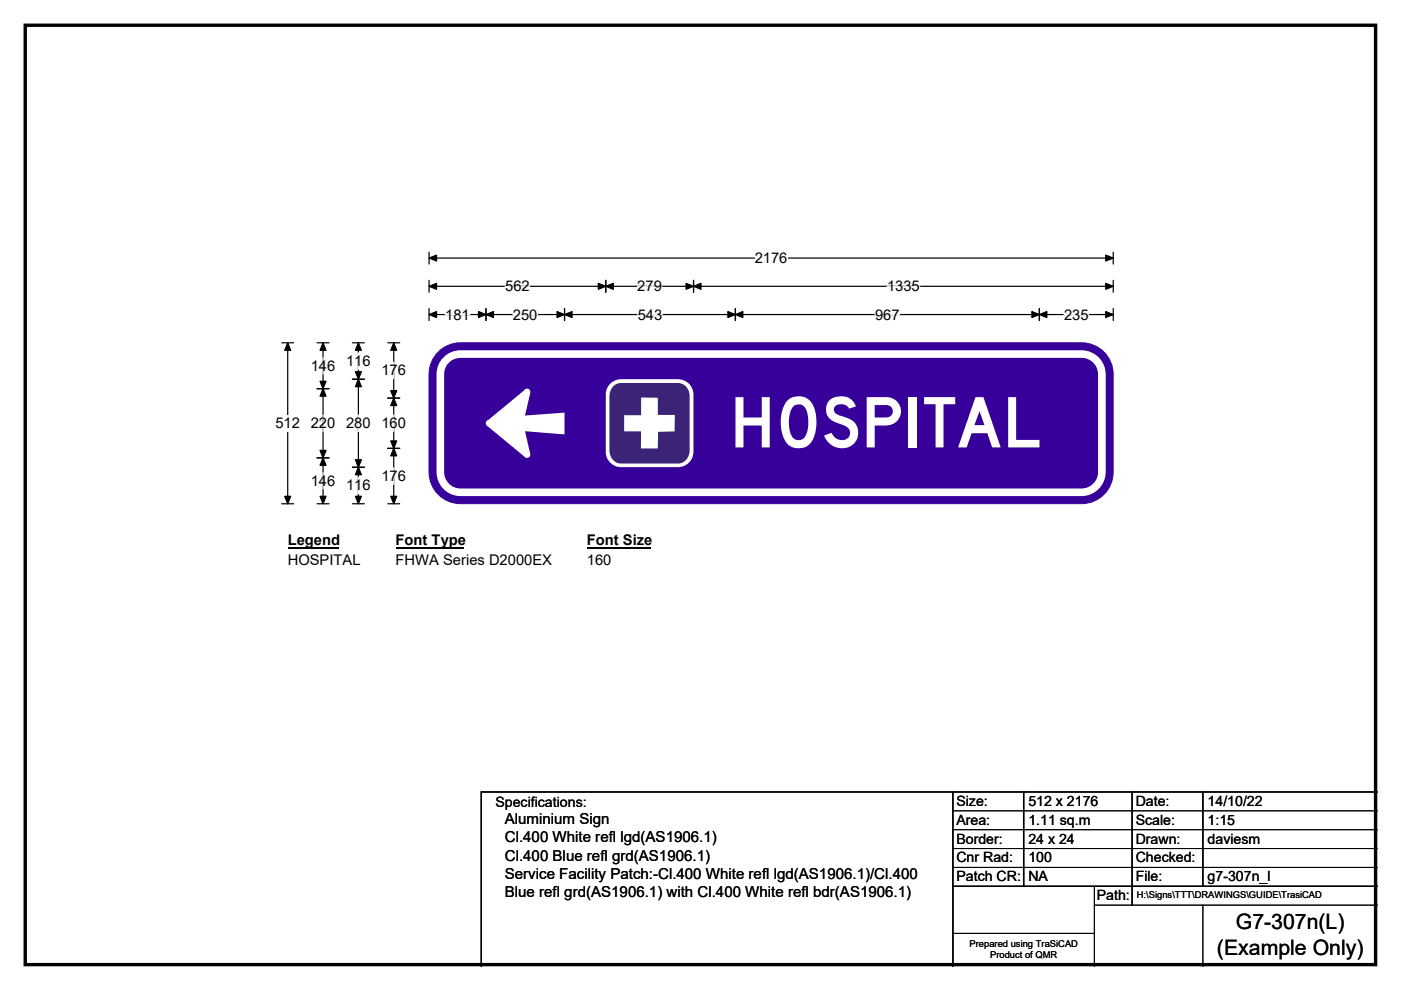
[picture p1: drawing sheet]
<svg xmlns="http://www.w3.org/2000/svg" width="297mm" height="210mm" viewBox="0 0 297 210" stroke-linecap="round" stroke-linejoin="round" font-family="sans-serif">
<path d="M5.4 5.4h286.3v199.2h-286.3z" fill="none" stroke="#000" stroke-width=".72"/>
<path d="M91 54.7h145M91 53.5v2.5M236 53.5v2.5" fill="none" stroke="#000" stroke-width=".25"/>
<path d="M91 54.7l1.6-.6v1.3zM234.4 54.1l1.6 .6-1.6 .7z" fill="#000" stroke="#000" stroke-width=".25"/>
<path d="M160 53h7v3.5h-7z" fill="#fff"/>
<g fill="none" stroke="#000" stroke-width=".25">
<path d="M91 59.5v2.5M128.4 59.5v2.5M147 59.5v2.5M236 59.5v2.5M59.7 72.7h2.6M61 72.7v34.1M91 60.7h145M91 65.4v2.6M91 66.7h145M103 65.4v2.6M119.7 65.4v2.6M155.9 65.4v2.6"/>
<path d="M220.4 65.4v2.6M236 65.4v2.6M59.7 106.8h2.6"/>
</g>
<g fill="#000" stroke="#000" stroke-width=".25">
<path d="M61 72.7l.6 1.6h-1.2zM91 60.7l1.6-.6v1.3zM91 66.7l1.6-.6v1.3zM103 66.7l1.6-.6v1.3zM101.4 66.1l1.6 .6-1.6 .7zM118.1 66.1l1.6 .6-1.6 .7zM119.7 66.7l1.6-.6v1.3zM128.4 60.7l1.6-.6v1.3zM126.8 60.1l1.6 .6-1.6 .7zM145.5 60.1l1.5 .6-1.5 .7zM147 60.7l1.6-.6v1.3zM154.3 66.1l1.6 .6-1.6 .7z"/>
<path d="M155.9 66.7l1.6-.6v1.3zM218.8 66.1l1.6 .6-1.6 .7zM220.4 66.7l1.6-.6v1.3zM234.4 60.1l1.6 .6-1.6 .7zM234.4 66.1l1.6 .6-1.6 .7zM60.4 105.3h1.2l-.6 1.5z"/>
</g>
<path d="M94.4 66.7h5.2M107.1 60.7h5.2M108.8 66.7h5.2M135.1 60.7h5.2M135.2 66.7h5.2M185.5 66.7h5.3M188.1 60.7h6.9M225.6 66.7h5.2" fill="none" stroke="#fff" stroke-width=".25"/>
<path d="M58.4 88.1h5.2v3.4h-5.2z" fill="#fff"/>
<g fill="none" stroke="#000" stroke-width=".25">
<path d="M67.2 72.7h2.6M68.5 72.7v34.1M74.7 72.7h2.6M76 72.7v34.1M82.2 72.7h2.5M83.5 72.7v34.1M67.2 82.4h2.6M67.2 97.1h2.6M74.7 80.4h2.6M74.7 99.1h2.6M82.2 84.4h2.5M82.2 95.1h2.5"/>
<path d="M67.2 106.8h2.6M74.7 106.8h2.6M82.2 106.8h2.5"/>
</g>
<g fill="#000" stroke="#000" stroke-width=".25">
<path d="M68.5 72.7l.6 1.6h-1.2zM76 72.7l.6 1.6h-1.2zM83.5 72.7l.6 1.6h-1.3zM68.5 82.4l.6 1.6h-1.2zM67.9 95.5h1.2l-.6 1.6zM67.9 80.9h1.2l-.6 1.5zM68.5 97.1l.6 1.6h-1.2zM76 80.4l.6 1.6h-1.2zM75.4 97.5h1.2l-.6 1.6zM75.4 78.8h1.2l-.6 1.6zM76 99.1l.6 1.6h-1.2zM83.5 84.4l.6 1.6h-1.3z"/>
<path d="M82.8 93.5h1.3l-.6 1.6zM82.8 82.8h1.3l-.6 1.6zM83.5 95.1l.6 1.6h-1.3zM67.9 105.3h1.2l-.6 1.5zM75.4 105.3h1.2l-.6 1.5zM82.8 105.3h1.3l-.6 1.5z"/>
</g>
<path d="M68.5 75.8v3.5M76 74.8v3.5M83.5 76.8v3.5M68.5 88v3.5M76 88v3.5M83.5 88v3.5M83.5 99.2v3.5M68.5 100.2v3.5M76 101.2v3.5" fill="none" stroke="#fff" stroke-width=".25"/>
<path d="M61 112.8h10.8v3.5h-10.8z" fill="#fff"/>
<path d="M61 116.1h10.8" fill="none" stroke="#000" stroke-width=".32"/>
<path d="M83.9 112.8h14.4v3.5h-14.4z" fill="#fff"/>
<path d="M83.9 116.1h14.4" fill="none" stroke="#000" stroke-width=".32"/>
<path d="M124.4 112.8h13.5v3.5h-13.5z" fill="#fff"/>
<path d="M124.4 116.1h13.5" fill="none" stroke="#000" stroke-width=".32"/>
<g fill="#fff">
<path d="M61 117h15.4v3.5h-15.4z"/>
<path d="M83.9 117h33v3.5h-33z"/>
<path d="M124.4 117h5.2v3.5h-5.2z"/>
</g>
<path d="M93.3 74.3a6.6 6.6 0 0 1 4.3-1.6h131.7a6.7 6.7 0 0 1 6.7 6.7v20.8a6.7 6.7 0 0 1-6.7 6.6h-131.7a6.7 6.7 0 0 1-6.6-6.6v-20.8a6.6 6.6 0 0 1 2.3-5.1z" fill-rule="evenodd" fill="#37009b" stroke="#37009b" stroke-width=".21"/>
<path d="M94.9 76.1a4.2 4.2 0 0 1 2.7-1h131.7a4.3 4.3 0 0 1 4.3 4.3v20.7a4.3 4.3 0 0 1-4.3 4.3h-131.7a4.3 4.3 0 0 1-4.2-4.3v-20.7a4.2 4.2 0 0 1 1.5-3.3z" fill="none" stroke="#fff" stroke-width="1.6"/>
<g fill="#fff">
<path d="M111.3 88.1l8.4-.6v4.6l-8.4-.6z"/>
<path d="M103.3 89.3l8.1-6.7 1 .7-1.1 4.8v3.4l1.1 4.8-1 .7-8.1-6.7z" fill-rule="evenodd"/>
<path d="M129.4 81.4a3.3 3.3 0 0 1 2.3-1h12a3.3 3.3 0 0 1 3.3 3.3v12.1a3.3 3.3 0 0 1-3.3 3.3h-12a3.3 3.3 0 0 1-3.3-3.3v-12.1a3.2 3.2 0 0 1 1-2.3z" fill-rule="evenodd"/>
<circle cx="111.8" cy="83.1" r=".68"/>
<circle cx="103.7" cy="89.8" r=".68"/>
<circle cx="111.8" cy="96.4" r=".68"/>
</g>
<path d="M130.1 81.9l1-.6 .5-.1h12.2a2.6 2.6 0 0 1 2.4 2.9v11.4a2.67 2.67 0 0 1-2.4 2.8h-12.2a2.59 2.59 0 0 1-2.4-2.8v-11.4a3 3 0 0 1 .9-2.2z" fill-rule="evenodd" fill="#3d2377"/>
<path d="M135.9 84.3l3.6 .1v3.6h3.6l-.1 3.5-3.5 .1v3.5h-3.6v-3.6h-3.6v-3.4h3.6z" fill-rule="evenodd" fill="#fff"/>
<path d="M202 168v37M217 168v20M240 168v24M255 168v20M292 168h-190v37M202 188h90" fill="none" stroke="#000" stroke-width=".3"/>
<path d="M202 172h90M202 176h90M202 180h90M202 184h90M202 198h30M232 192h60M232 188v17M255 192v13" fill="none" stroke="#000" stroke-width=".21"/>
<text font-size="14.8" fill="#fff" x="154.7" y="94.9">HOSPITAL</text>
<g font-size="4.5">
<text x="262" y="197.1">G7-307n(L)</text>
<text x="258" y="202.5">(Example Only)</text>
</g>
<g font-size="3.2">
<text x="107" y="178.7">Cl.400 White refl lgd(AS1906.1)</text>
<text x="107" y="174.9">Aluminium Sign</text>
<text x="107" y="182.5">Cl.400 Blue refl grd(AS1906.1)</text>
<text x="107" y="186.4">Service Facility Patch:-Cl.400 White refl lgd(AS1906.1)/Cl.400</text>
<text x="107" y="190.2">Blue refl grd(AS1906.1) with Cl.400 White refl bdr(AS1906.1)</text>
</g>
<g font-size="3.1">
<text x="160" y="55.8">2176</text>
<text x="107.1" y="61.8">562</text>
<text x="135.1" y="61.8">279</text>
<text x="188.1" y="61.8">1335</text>
<text x="94.4" y="67.8">181</text>
<text x="108.8" y="67.8">250</text>
<text x="135.2" y="67.8">543</text>
<text x="185.5" y="67.8">967</text>
<text x="225.6" y="67.8">235</text>
<text x="73.4" y="77.6">116</text>
<text x="65.9" y="78.6">146</text>
<text x="80.9" y="79.6">176</text>
<text x="58.4" y="90.8">512</text>
<text x="65.9" y="90.8">220</text>
<text x="73.4" y="90.8">280</text>
<text x="80.9" y="90.8">160</text>
<text x="65.9" y="103">146</text>
<text x="73.4" y="104">116</text>
<text x="80.9" y="102">176</text>
<text x="61" y="115.7">Legend</text>
<text x="61" y="119.8">HOSPITAL</text>
<text x="83.9" y="115.7">Font Type</text>
<text x="83.9" y="119.8">FHWA Series D2000EX</text>
<text x="124.4" y="115.7">Font Size</text>
<text x="124.4" y="119.8">160</text>
</g>
<g font-size="3">
<text x="105" y="171.2">Specifications:</text>
<text x="202.8" y="170.9">Size:</text>
<text x="218" y="170.9">512 x 2176</text>
<text x="240.8" y="170.9">Date:</text>
<text x="256" y="170.9">14/10/22</text>
<text x="202.8" y="174.9">Area:</text>
<text x="202.8" y="178.9">Border:</text>
<text x="218" y="174.9">1.11 sq.m</text>
<text x="218" y="178.9">24 x 24</text>
<text x="240.8" y="174.9">Scale:</text>
<text x="240.8" y="178.9">Drawn:</text>
<text x="256" y="174.9">1:15</text>
<text x="256" y="178.9">daviesm</text>
<text x="202.8" y="182.9">Cnr Rad:</text>
<text x="218" y="182.9">100</text>
<text x="240.8" y="182.9">Checked:</text>
<text x="202.8" y="186.9">Patch CR:</text>
<text x="218" y="186.9">NA</text>
<text x="232.5" y="190.9">Path:</text>
<text x="240.8" y="186.9">File:</text>
<text x="256" y="186.9">g7-307n_l</text>
</g>
<g font-size="2">
<text x="241" y="190.5">H:\Signs\TTT\DRAWINGS\GUIDE\TrasiCAD</text>
<text x="205.6" y="200.8">Prepared using TraSiCAD</text>
<text x="209.9" y="203.2">Product of QMR</text>
</g>
</svg>
